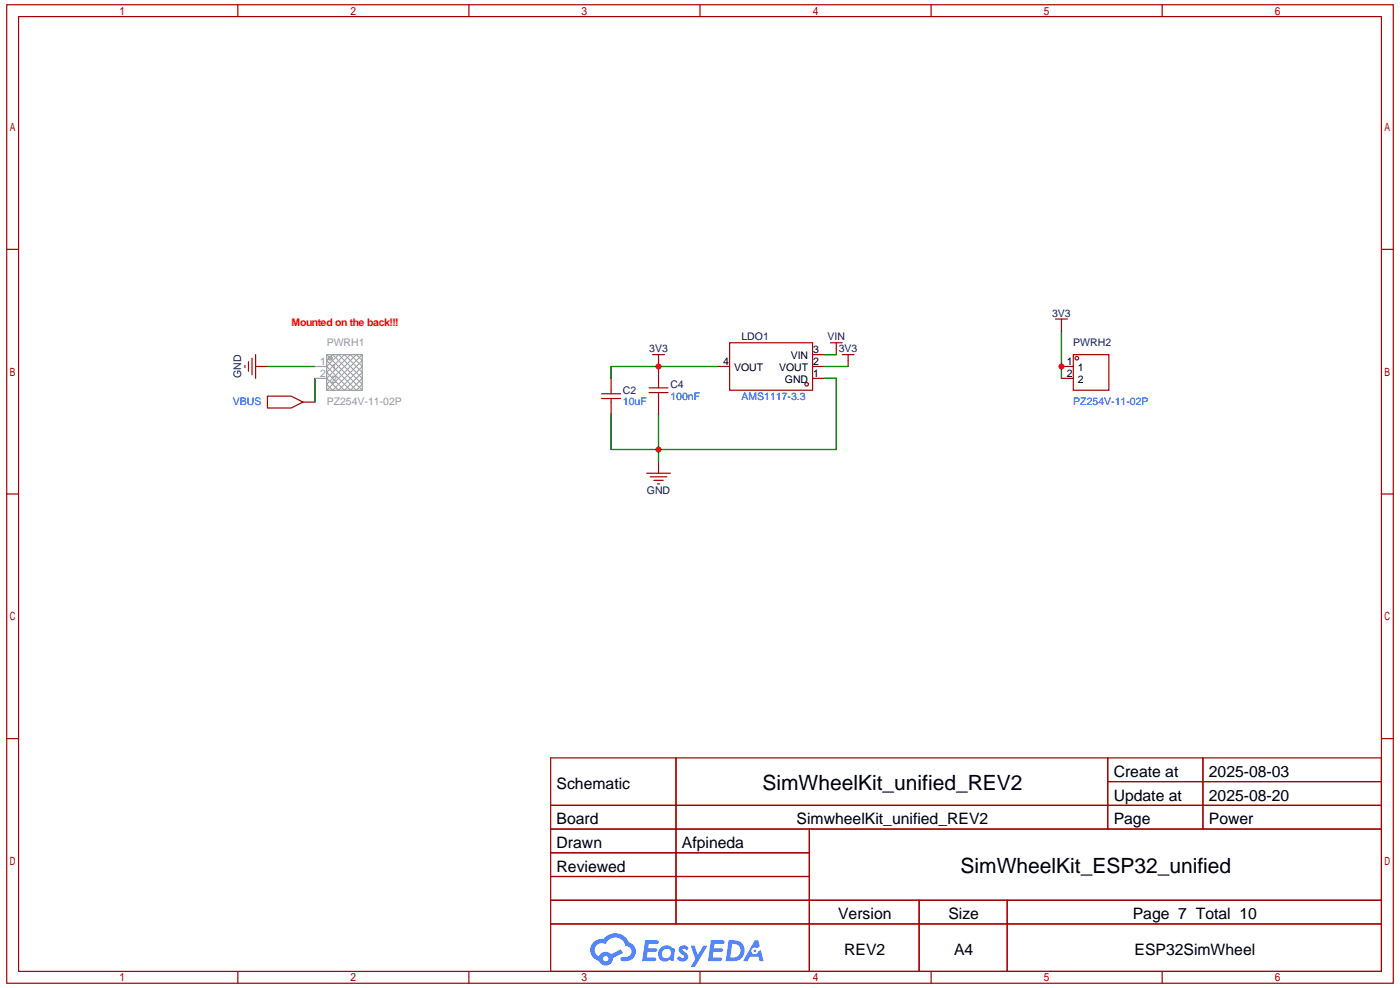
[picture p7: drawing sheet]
<svg xmlns="http://www.w3.org/2000/svg" width="297mm" height="210mm" viewBox="0 0 297 210" stroke-linecap="round" stroke-linejoin="round" font-family="sans-serif">
<g fill="none" stroke="#a10000" stroke-width=".25">
<path d="M1.4 1h294.4v207.5h-294.4zM3.9 3.5h289.3v202.5h-289.3zM50.5 1v2.5M99.5 1v2.5M148.6 1v2.5M197.6 1v2.5M246.7 1v2.5M1.4 52.9h2.5M293.2 52.9h2.6M1.4 104.8h2.5M293.2 104.8h2.6M1.4 156.7h2.5"/>
<path d="M293.2 156.7h2.6M116.9 160.7h176.3v45.3h-176.3zM116.9 170.8h176.3M116.9 175.8h176.3M143.5 160.7v35.3M171.8 175.8v30.2M235.1 160.7v15.1M235.1 165.8h58.1M255.4 160.7v15.1M116.9 180.9h54.9M116.9 190.9h176.3M116.9 185.9h54.9"/>
<path d="M116.9 196h176.3M195.1 190.9v15.1M213.8 190.9v15.1M50.5 206v2.5M99.5 206v2.5M148.6 206v2.5M197.6 206v2.5M246.7 206v2.5"/>
</g>
<g fill="#5487ff">
<path d="M144.4 200.8a1.29 1.29 0 0 1 1.8 .2l-.4 .7a.54 .54 0 0 0-.9-.3l.1 .2a1.27 1.27 0 0 1 .8 2 1.52 1.52 0 0 1-2.2-.3l.5-.6 .8 .5a.31 .31 0 0 0 .4-.3 .31 .31 0 0 0-.3-.3 1.11 1.11 0 0 1-.6-1.8z"/>
<path d="M146.6 200.6h.8l.7 1.9 1.2-1.9h.9l-2.7 4.5h-.9l1-1.7z"/>
<path d="M136.9 199.4h1.7a1.29 1.29 0 0 1 1.2 .2 .39 .39 0 0 1-.4 .6h-1.7l-.1 .9h1.6a.39 .39 0 0 1 .3 .5 .39 .39 0 0 1-.4 .3h-1.6l-.2 1.2h1.3a.45 .45 0 0 1 .5 .1 .45 .45 0 0 1 .2 .5l-.4 .2h-2.6z"/>
<path d="M150.9 199.4h1.6a1.31 1.31 0 0 1 1.3 .2 .39 .39 0 0 1-.4 .6h-1.7l-.2 .9h1.7a.39 .39 0 0 1 .3 .5 .39 .39 0 0 1-.4 .3h-1.7l-.1 1.2h1.3a.45 .45 0 0 1 .5 .1 .45 .45 0 0 1 .1 .5l-.3 .2h-2.6z"/>
<path d="M160.2 199.4h.7l.4 1.4-.6 .3a.75 .75 0 0 0-1.1 .3 .75 .75 0 0 0 .4 1 .75 .75 0 0 0 1-.6l.5-.3 .6 2.4h-.8l-.3-1h-1.8l-.5 1h-1z"/>
<path d="M154.7 199.4l-.7 4.5h1.5a2.25 2.25 0 0 0 2.6-2.3 2.25 2.25 0 0 0-2.7-2.2zM155.4 200.2a1.49 1.49 0 0 1 1.8 1.5 1.49 1.49 0 0 1-1.9 1.4h-.3z"/>
<path d="M140.1 201.2a1.57 1.57 0 0 0-.1 2.2 1.57 1.57 0 0 0 2.2 .1l.8 .4 .3-2.5-.2-.3h-.4a1.58 1.58 0 0 0-2.6 .1zM140.8 201.6a.97 .97 0 0 1 1.6 .4 .97 .97 0 0 1-1 1.2 .93 .93 0 0 1-.9-.6 .93 .93 0 0 1 .3-1z"/>
<path d="M126 199.8a2.34 2.34 0 0 0 1.1 4 1.53 1.53 0 0 0 1.8 1 1.53 1.53 0 0 0 1.2-1.6l2.1-1.1-.4-.8-2.1 1.1a1.56 1.56 0 0 0-2.6 .4 1.48 1.48 0 0 1-.7-2 1.48 1.48 0 0 1 2.2-.5 2.21 2.21 0 0 1 2.2-1.4 2.21 2.21 0 0 1 2 1.8 1.15 1.15 0 0 1 1.2 1 1.15 1.15 0 0 1-1 1.3h-.7a.46 .46 0 0 0-.6 .3 .46 .46 0 0 0 .4 .6 2.15 2.15 0 0 0 2.5-1 2.15 2.15 0 0 0-.3-2.6l-.8-.4a3.2 3.2 0 0 0-5.4-.8l-1.1 .1zM128 203.3a.6 .6 0 0 1 1.2 0 .6 .6 0 0 1-1.2 0z"/>
<circle cx="160.2" cy="201.7" r=".28"/>
</g>
<g fill="none" stroke="#a10000" stroke-width=".25">
<path d="M52 77.5v.5M52.7 76.7v2M53.5 76v3.5M54.3 77.7h2.5M54.3 75.2v5M138.5 75.2h2.5M139.8 75.2v7.1M152.4 77.7h2.5M154.9 72.7h17.6v10.1h-17.6zM172.5 77.7h2.5M172.5 75.2h2.5M176.3 72.7h2.5"/>
<path d="M177.5 72.7v2.5M178.8 75.2h2.5M180 75.2v2.5M224.1 67.7h2.5M225.3 77.7h2.5M225.3 67.7v2.5M227.8 75.2h7.6v7.6h-7.6zM56.8 84h5l2.5 1.3-2.5 1.2h-5zM64.3 85.3h2.5M127.7 84.5h4M127.7 83.5h4M129.7 80.2v3.3"/>
<path d="M129.7 84.5v3.3M137.8 83.3h4M137.8 82.3h4M139.8 83.3v4.5M139.8 97.9v2.5M172.5 80.2h2.5M225.3 80.2h2.5M137.3 100.4h5M138 101.1h3.5M138.8 101.9h2M139.5 102.6h.5"/>
<circle cx="228.6" cy="76" r=".38"/>
<circle cx="171.2" cy="81.5" r=".38"/>
</g>
<path d="M56.8 77.7h10M152.4 77.7h-22.7v2.5M175 77.7h5M175 75.2h2.5M225.3 70.2v10M66.8 80.2v5.1M139.8 87.8v10.1M175 80.2h2.5v15.1h-47.8v-7.5" fill="none" stroke="#008700" stroke-width=".25"/>
<path d="M69.3 76.5l1.3-1.3 6.3 6.3-1.3 1.3zM69.3 79l3.8-3.8 3.8 3.8-3.8 3.8zM69.3 75.2l7.6 7.6M70.3 75.6l.1 .2M70.4 76.1l-.1 .2M71.9 75.2l5 5-2.5 2.6-5.1-5.1zM76.9 75.2l-7.6 7.6M69.3 80.2l5.1-5 2.5 2.5-5 5.1zM69.3 81.5l6.3-6.3 1.3 1.3-6.3 6.3z" fill="none" stroke="#999" stroke-width=".21"/>
<g fill="none" stroke="#999" stroke-width=".25">
<path d="M66.8 77.7h2.5M69.3 75.2h7.6v7.6h-7.6zM66.8 80.2h2.5"/>
<circle cx="70.1" cy="76" r=".38"/>
</g>
<g fill="#c00">
<circle cx="225.3" cy="77.7" r=".63"/>
<circle cx="139.8" cy="95.3" r=".63"/>
<circle cx="139.8" cy="77.7" r=".63"/>
</g>
<g font-size="4.5">
<text x="161.8" y="167.6">SimWheelKit_unified_REV2</text>
<text x="203.9" y="185.2">SimWheelKit_ESP32_unified</text>
</g>
<g font-size="3.3">
<text x="118.2" y="167.3">Schematic</text>
<text x="236.4" y="164.8">Create at</text>
<text x="256.6" y="164.8">2025-08-03</text>
<text x="236.4" y="169.8">Update at</text>
<text x="256.6" y="169.8">2025-08-20</text>
<text x="118.2" y="174.8">Board</text>
<text x="118.2" y="179.8">Drawn</text>
<text x="144.8" y="179.8">Afpineda</text>
<text x="169.1" y="174.8">SimwheelKit_unified_REV2</text>
<text x="236.4" y="174.8">Page</text>
<text x="256.6" y="174.8">Power</text>
<text x="118.2" y="184.9">Reviewed</text>
<text x="177.9" y="194.9">Version</text>
<text x="201.3" y="194.9">Size</text>
<text x="240.5" y="194.9">Page 7 Total 10</text>
<text x="179.2" y="202.5">REV2</text>
<text x="202.5" y="202.5">A4</text>
<text x="240.8" y="202.5">ESP32SimWheel</text>
</g>
<text font-size="2.2" fill="#f00" x="61.9" y="69.2">Mounted on the back!!!</text>
<g font-size="2.2" fill="#000080">
<text x="223.3" y="67.1">3V3</text>
<text x="137.8" y="74.7">3V3</text>
<text x="157.4" y="72.2">LDO1</text>
<text x="175.7" y="72.2">VIN</text>
<text x="178.1" y="74.7">3V3</text>
<text x="227.8" y="73.4">PWRH2</text>
<text x="51.2" y="80.2" transform="rotate(-90 51.2 80.2)">GND</text>
<text x="132.2" y="83.5">C2</text>
<text x="142.3" y="82.2">C4</text>
<text x="137.3" y="104.9">GND</text>
</g>
<g font-size="2.2" fill="#999">
<text x="68" y="77.4">1</text>
<text x="69.3" y="73.4">PWRH1</text>
<text x="68" y="79.9">2</text>
<text x="70.3" y="78.7">1</text>
<text x="70.3" y="81.2">2</text>
<text x="69.3" y="86">PZ254V-11-02P</text>
</g>
<g font-size="2.2">
<text x="153.5" y="77.4">4</text>
<text x="167.8" y="76.2">VIN</text>
<text x="172.6" y="77.4">2</text>
<text x="172.6" y="74.9">3</text>
<text x="226.5" y="77.4">1</text>
<text x="155.8" y="78.7">VOUT</text>
<text x="165.4" y="78.7">VOUT</text>
<text x="166.6" y="81.2">GND</text>
<text x="172.6" y="79.9">1</text>
<text x="226.5" y="79.9">2</text>
<text x="228.8" y="78.7">1</text>
<text x="228.8" y="81.2">2</text>
</g>
<g font-size="2.2" fill="#00f">
<text x="49.4" y="86">VBUS</text>
<text x="132.2" y="86">10uF</text>
<text x="142.3" y="84.7">100nF</text>
<text x="157.4" y="84.7">AMS1117-3.3</text>
<text x="227.8" y="86">PZ254V-11-02P</text>
</g>
</svg>
